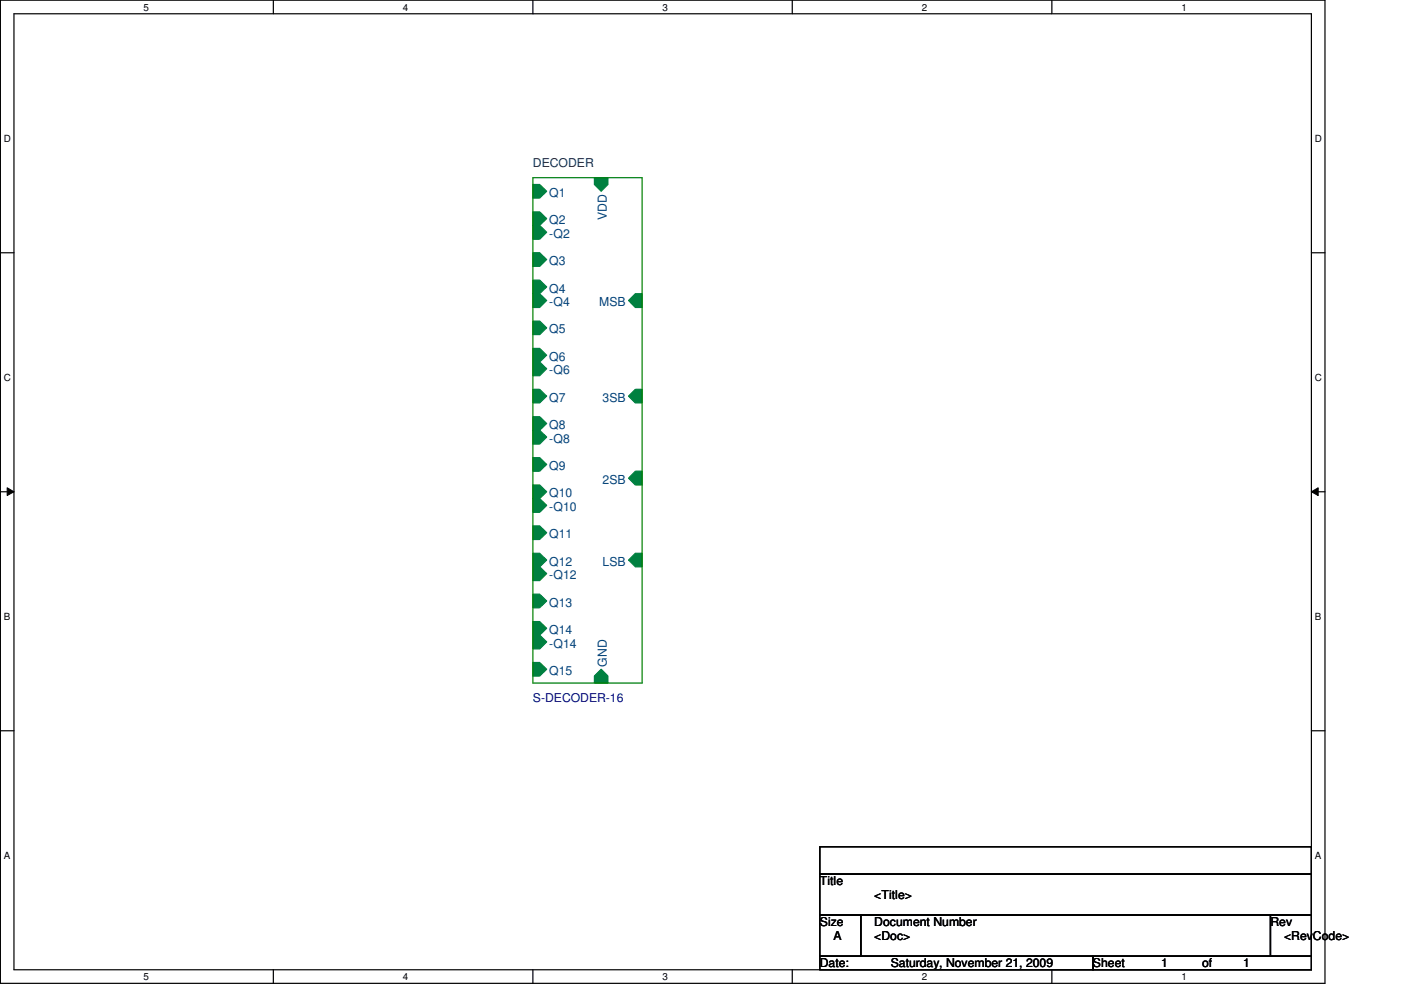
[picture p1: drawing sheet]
<svg xmlns="http://www.w3.org/2000/svg" width="297mm" height="210mm" viewBox="0 0 297 210" stroke-linecap="round" stroke-linejoin="round" font-family="sans-serif">
<path d="M.1 0h280.8v208.5h-280.8zM3 2.9h275v202.7h-275z" fill="none" stroke="#000" stroke-width=".25"/>
<g fill="#fff">
<path d="M30.4 .3h1.2v2.4h-1.2z"/>
<path d="M30.4 205.9h1.2v2.3h-1.2z"/>
</g>
<path d="M58 0v2.9M58 205.6v2.9" fill="none" stroke="#000" stroke-width=".25"/>
<g fill="#fff">
<path d="M85.4 .3h1.2v2.4h-1.2z"/>
<path d="M85.4 205.9h1.2v2.3h-1.2z"/>
</g>
<path d="M113 0v2.9M113 205.6v2.9" fill="none" stroke="#000" stroke-width=".25"/>
<g fill="#fff">
<path d="M140.5 .3h1.1v2.4h-1.1z"/>
<path d="M140.5 205.9h1.1v2.3h-1.1z"/>
</g>
<path d="M168 0v2.9M168 205.6v2.9" fill="none" stroke="#000" stroke-width=".25"/>
<g fill="#fff">
<path d="M195.4 .3h1.2v2.4h-1.2z"/>
<path d="M195.4 205.9h1.2v2.3h-1.2z"/>
</g>
<path d="M223 0v2.9M223 205.6v2.9" fill="none" stroke="#000" stroke-width=".25"/>
<g fill="#fff">
<path d="M250.5 .3h1.1v2.4h-1.1z"/>
<path d="M250.5 205.9h1.1v2.3h-1.1z"/>
<path d="M.8 28.2h1.5v2.4h-1.5z"/>
<path d="M278.8 28.2h1.4v2.4h-1.4z"/>
<path d="M.8 78.9h1.5v2.3h-1.5z"/>
<path d="M278.8 78.9h1.4v2.3h-1.4z"/>
</g>
<path d="M.1 53.6h2.9M278 53.6h2.9" fill="none" stroke="#000" stroke-width=".25"/>
<g fill="#fff">
<path d="M.8 129.6h1.4v2.3h-1.4z"/>
<path d="M278.8 129.6h1.3v2.3h-1.3z"/>
</g>
<path d="M.1 104.3h2.9M278 104.3h2.9" fill="none" stroke="#000" stroke-width=".25"/>
<path d="M1.5 103.4l1.5 .9-1.5 .8zM278 104.3l1.5-.9v1.7z" fill="#000"/>
<path d="M1.5 103.4l1.5 .9-1.5 .8zM278 104.3l1.5-.9v1.7z" fill="none" stroke="#000" stroke-width=".21"/>
<g fill="#fff">
<path d="M.8 180.3h1.4v2.3h-1.4z"/>
<path d="M278.8 180.3h1.3v2.3h-1.3z"/>
</g>
<path d="M.1 154.9h2.9M278 154.9h2.9M173.8 179.5h104.2v5.8h-104.2zM173.8 185.3h104.2v8.7h-104.2zM173.8 194h8.7v8.7h-8.7zM182.5 194h86.9v8.7h-86.9zM269.4 194h8.6v8.7h-8.6zM173.8 202.7h57.9v2.9h-57.9zM231.7 202.7h46.3v2.9h-46.3z" fill="none" stroke="#000" stroke-width=".25"/>
<path d="M113 39.1h1.4l1.5 1.5-1.5 1.4h-1.4z" fill-rule="evenodd" fill="#008040"/>
<path d="M113 39.1h1.4l1.5 1.5-1.5 1.4h-1.4z" fill="none" stroke="#008040" stroke-width=".25"/>
<path d="M113 47.8h1.4l1.5 1.4-1.5 1.5h-1.4z" fill-rule="evenodd" fill="#008040"/>
<path d="M113 47.8h1.4l1.5 1.4-1.5 1.5h-1.4z" fill="none" stroke="#008040" stroke-width=".25"/>
<path d="M113 53.6h1.4l1.5 1.4-1.5 1.5h-1.4z" fill-rule="evenodd" fill="#008040"/>
<path d="M113 53.6h1.4l1.5 1.4-1.5 1.5h-1.4z" fill="none" stroke="#008040" stroke-width=".25"/>
<path d="M113 62.3h1.4l1.5 1.4-1.5 1.5h-1.4z" fill-rule="evenodd" fill="#008040"/>
<path d="M113 62.3h1.4l1.5 1.4-1.5 1.5h-1.4z" fill="none" stroke="#008040" stroke-width=".25"/>
<path d="M113 68.1h1.4l1.5 1.4-1.5 1.5h-1.4z" fill-rule="evenodd" fill="#008040"/>
<path d="M113 68.1h1.4l1.5 1.4-1.5 1.5h-1.4z" fill="none" stroke="#008040" stroke-width=".25"/>
<path d="M113 76.8h1.4l1.5 1.4-1.5 1.5h-1.4z" fill-rule="evenodd" fill="#008040"/>
<path d="M113 76.8h1.4l1.5 1.4-1.5 1.5h-1.4z" fill="none" stroke="#008040" stroke-width=".25"/>
<path d="M113 82.5h1.4l1.5 1.5-1.5 1.4h-1.4z" fill-rule="evenodd" fill="#008040"/>
<path d="M113 82.5h1.4l1.5 1.5-1.5 1.4h-1.4z" fill="none" stroke="#008040" stroke-width=".25"/>
<path d="M113 91.2h1.4l1.5 1.5-1.5 1.4h-1.4z" fill-rule="evenodd" fill="#008040"/>
<path d="M113 91.2h1.4l1.5 1.5-1.5 1.4h-1.4z" fill="none" stroke="#008040" stroke-width=".25"/>
<path d="M113 97h1.4l1.5 1.5-1.5 1.4h-1.4z" fill-rule="evenodd" fill="#008040"/>
<path d="M113 97h1.4l1.5 1.5-1.5 1.4h-1.4z" fill="none" stroke="#008040" stroke-width=".25"/>
<path d="M113 105.7h1.4l1.5 1.4-1.5 1.5h-1.4z" fill-rule="evenodd" fill="#008040"/>
<path d="M113 105.7h1.4l1.5 1.4-1.5 1.5h-1.4z" fill="none" stroke="#008040" stroke-width=".25"/>
<path d="M113 111.5h1.4l1.5 1.4-1.5 1.5h-1.4z" fill-rule="evenodd" fill="#008040"/>
<path d="M113 111.5h1.4l1.5 1.4-1.5 1.5h-1.4z" fill="none" stroke="#008040" stroke-width=".25"/>
<path d="M113 120.2h1.4l1.5 1.4-1.5 1.5h-1.4z" fill-rule="evenodd" fill="#008040"/>
<path d="M113 120.2h1.4l1.5 1.4-1.5 1.5h-1.4z" fill="none" stroke="#008040" stroke-width=".25"/>
<path d="M113 126h1.4l1.5 1.4-1.5 1.5h-1.4z" fill-rule="evenodd" fill="#008040"/>
<path d="M113 126h1.4l1.5 1.4-1.5 1.5h-1.4z" fill="none" stroke="#008040" stroke-width=".25"/>
<path d="M113 134.7h1.4l1.5 1.4-1.5 1.5h-1.4z" fill-rule="evenodd" fill="#008040"/>
<path d="M113 134.7h1.4l1.5 1.4-1.5 1.5h-1.4z" fill="none" stroke="#008040" stroke-width=".25"/>
<path d="M113 140.5h1.4l1.5 1.4-1.5 1.4h-1.4z" fill-rule="evenodd" fill="#008040"/>
<path d="M113 140.5h1.4l1.5 1.4-1.5 1.4h-1.4z" fill="none" stroke="#008040" stroke-width=".25"/>
<path d="M113 44.9h1.4l1.5 1.5-1.5 1.4h-1.4z" fill-rule="evenodd" fill="#008040"/>
<path d="M113 44.9h1.4l1.5 1.5-1.5 1.4h-1.4z" fill="none" stroke="#008040" stroke-width=".25"/>
<path d="M113 73.9h1.4l1.5 1.4-1.5 1.5h-1.4z" fill-rule="evenodd" fill="#008040"/>
<path d="M113 73.9h1.4l1.5 1.4-1.5 1.5h-1.4z" fill="none" stroke="#008040" stroke-width=".25"/>
<path d="M113 102.8h1.4l1.5 1.5-1.5 1.4h-1.4z" fill-rule="evenodd" fill="#008040"/>
<path d="M113 102.8h1.4l1.5 1.5-1.5 1.4h-1.4z" fill="none" stroke="#008040" stroke-width=".25"/>
<path d="M113 131.8h1.4l1.5 1.4-1.5 1.5h-1.4z" fill-rule="evenodd" fill="#008040"/>
<path d="M113 131.8h1.4l1.5 1.4-1.5 1.5h-1.4z" fill="none" stroke="#008040" stroke-width=".25"/>
<path d="M113 117.3h1.4l1.5 1.4-1.5 1.5h-1.4z" fill-rule="evenodd" fill="#008040"/>
<path d="M113 117.3h1.4l1.5 1.4-1.5 1.5h-1.4z" fill="none" stroke="#008040" stroke-width=".25"/>
<path d="M113 59.4h1.4l1.5 1.4-1.5 1.5h-1.4z" fill-rule="evenodd" fill="#008040"/>
<path d="M113 59.4h1.4l1.5 1.4-1.5 1.5h-1.4z" fill="none" stroke="#008040" stroke-width=".25"/>
<path d="M113 88.3h1.4l1.5 1.5-1.5 1.4h-1.4z" fill-rule="evenodd" fill="#008040"/>
<path d="M113 88.3h1.4l1.5 1.5-1.5 1.4h-1.4z" fill="none" stroke="#008040" stroke-width=".25"/>
<path d="M133.3 118.7l1.4-1.4h1.4v2.9h-1.4z" fill-rule="evenodd" fill="#008040"/>
<path d="M133.3 118.7l1.4-1.4h1.4v2.9h-1.4z" fill="none" stroke="#008040" stroke-width=".25"/>
<path d="M134.7 99.9h1.4v2.9h-1.4l-1.4-1.4z" fill-rule="evenodd" fill="#008040"/>
<path d="M134.7 99.9h1.4v2.9h-1.4l-1.4-1.4z" fill="none" stroke="#008040" stroke-width=".25"/>
<path d="M133.3 63.7l1.4-1.4h1.4v2.9h-1.4z" fill-rule="evenodd" fill="#008040"/>
<path d="M133.3 63.7l1.4-1.4h1.4v2.9h-1.4z" fill="none" stroke="#008040" stroke-width=".25"/>
<path d="M133.3 84l1.4-1.5h1.4v2.9h-1.4z" fill-rule="evenodd" fill="#008040"/>
<path d="M133.3 84l1.4-1.5h1.4v2.9h-1.4z" fill="none" stroke="#008040" stroke-width=".25"/>
<path d="M126 143.3l1.5-1.4 1.4 1.4v1.5h-2.9z" fill-rule="evenodd" fill="#008040"/>
<path d="M126 143.3l1.5-1.4 1.4 1.4v1.5h-2.9z" fill="none" stroke="#008040" stroke-width=".25"/>
<path d="M126 37.7h2.9v1.4l-1.4 1.5-1.5-1.5z" fill-rule="evenodd" fill="#008040"/>
<path d="M126 37.7h2.9v1.4l-1.4 1.5-1.5-1.5z" fill="none" stroke="#008040" stroke-width=".25"/>
<path d="M113 37.7h23.1v107.1h-23.1z" fill="none" stroke="#008000" stroke-width=".25"/>
<text font-size="2.6" fill="#004040" x="113" y="35.3">DECODER</text>
<g font-size="2.6" fill="#004080">
<text x="116.5" y="41.7">Q1</text>
<text x="116.5" y="47.5">Q2</text>
<text x="128.7" y="46.6" transform="rotate(-90 128.7 46.6)">VDD</text>
<text x="116.5" y="50.4">-Q2</text>
<text x="116.5" y="56.2">Q3</text>
<text x="116.5" y="64.9">-Q4</text>
<text x="116.5" y="62">Q4</text>
<text x="127" y="64.9">MSB</text>
<text x="116.5" y="70.7">Q5</text>
<text x="116.5" y="76.5">Q6</text>
<text x="116.5" y="79.4">-Q6</text>
<text x="116.5" y="85.2">Q7</text>
<text x="127.8" y="85.2">3SB</text>
<text x="116.5" y="93.9">-Q8</text>
<text x="116.5" y="91">Q8</text>
<text x="116.5" y="99.7">Q9</text>
<text x="116.5" y="105.5">Q10</text>
<text x="127.8" y="102.6">2SB</text>
<text x="116.5" y="108.3">-Q10</text>
<text x="116.5" y="114.1">Q11</text>
<text x="116.5" y="119.9">Q12</text>
<text x="127.8" y="119.9">LSB</text>
<text x="116.5" y="122.8">-Q12</text>
<text x="116.5" y="128.6">Q13</text>
<text x="116.5" y="137.3">-Q14</text>
<text x="116.5" y="134.4">Q14</text>
<text x="116.5" y="143.1">Q15</text>
<text x="128.7" y="141.4" transform="rotate(-90 128.7 141.4)">GND</text>
</g>
<text font-size="2.6" fill="#000080" x="113" y="148.9">S-DECODER-16</text>
<g font-size="2.6">
<text x="173.8" y="187.7">Title</text>
<text x="185.4" y="190.6">&lt;Title&gt;</text>
<text x="173.8" y="196.3">Size</text>
<text x="185.4" y="196.3">Document Number</text>
<text x="269.4" y="196.3">Rev</text>
<text x="176.7" y="199.3">A</text>
<text x="185.4" y="199.3">&lt;Doc&gt;</text>
<text x="272.2" y="199.3">&lt;RevCode&gt;</text>
<text x="173.8" y="205.1">Date:</text>
<text x="188.8" y="205.1">Saturday, November 21, 2009</text>
<text x="231.7" y="205.1">Sheet</text>
<text x="246.2" y="205.1">1</text>
<text x="254.9" y="205.1">of</text>
<text x="263.6" y="205.1">1</text>
</g>
<g font-size="2.1">
<text x="30.4" y="2.2">5</text>
<text x="85.4" y="2.2">4</text>
<text x="140.5" y="2.2">3</text>
<text x="195.4" y="2.2">2</text>
<text x="250.5" y="2.2">1</text>
<text x=".8" y="30.1">D</text>
<text x="278.8" y="30.1">D</text>
<text x=".8" y="80.8">C</text>
<text x="278.8" y="80.8">C</text>
<text x=".8" y="131.5">B</text>
<text x="278.8" y="131.5">B</text>
<text x=".8" y="182.2">A</text>
<text x="278.8" y="182.2">A</text>
<text x="30.4" y="207.8">5</text>
<text x="85.4" y="207.8">4</text>
<text x="140.5" y="207.8">3</text>
<text x="195.4" y="207.8">2</text>
<text x="250.5" y="207.8">1</text>
</g>
</svg>
